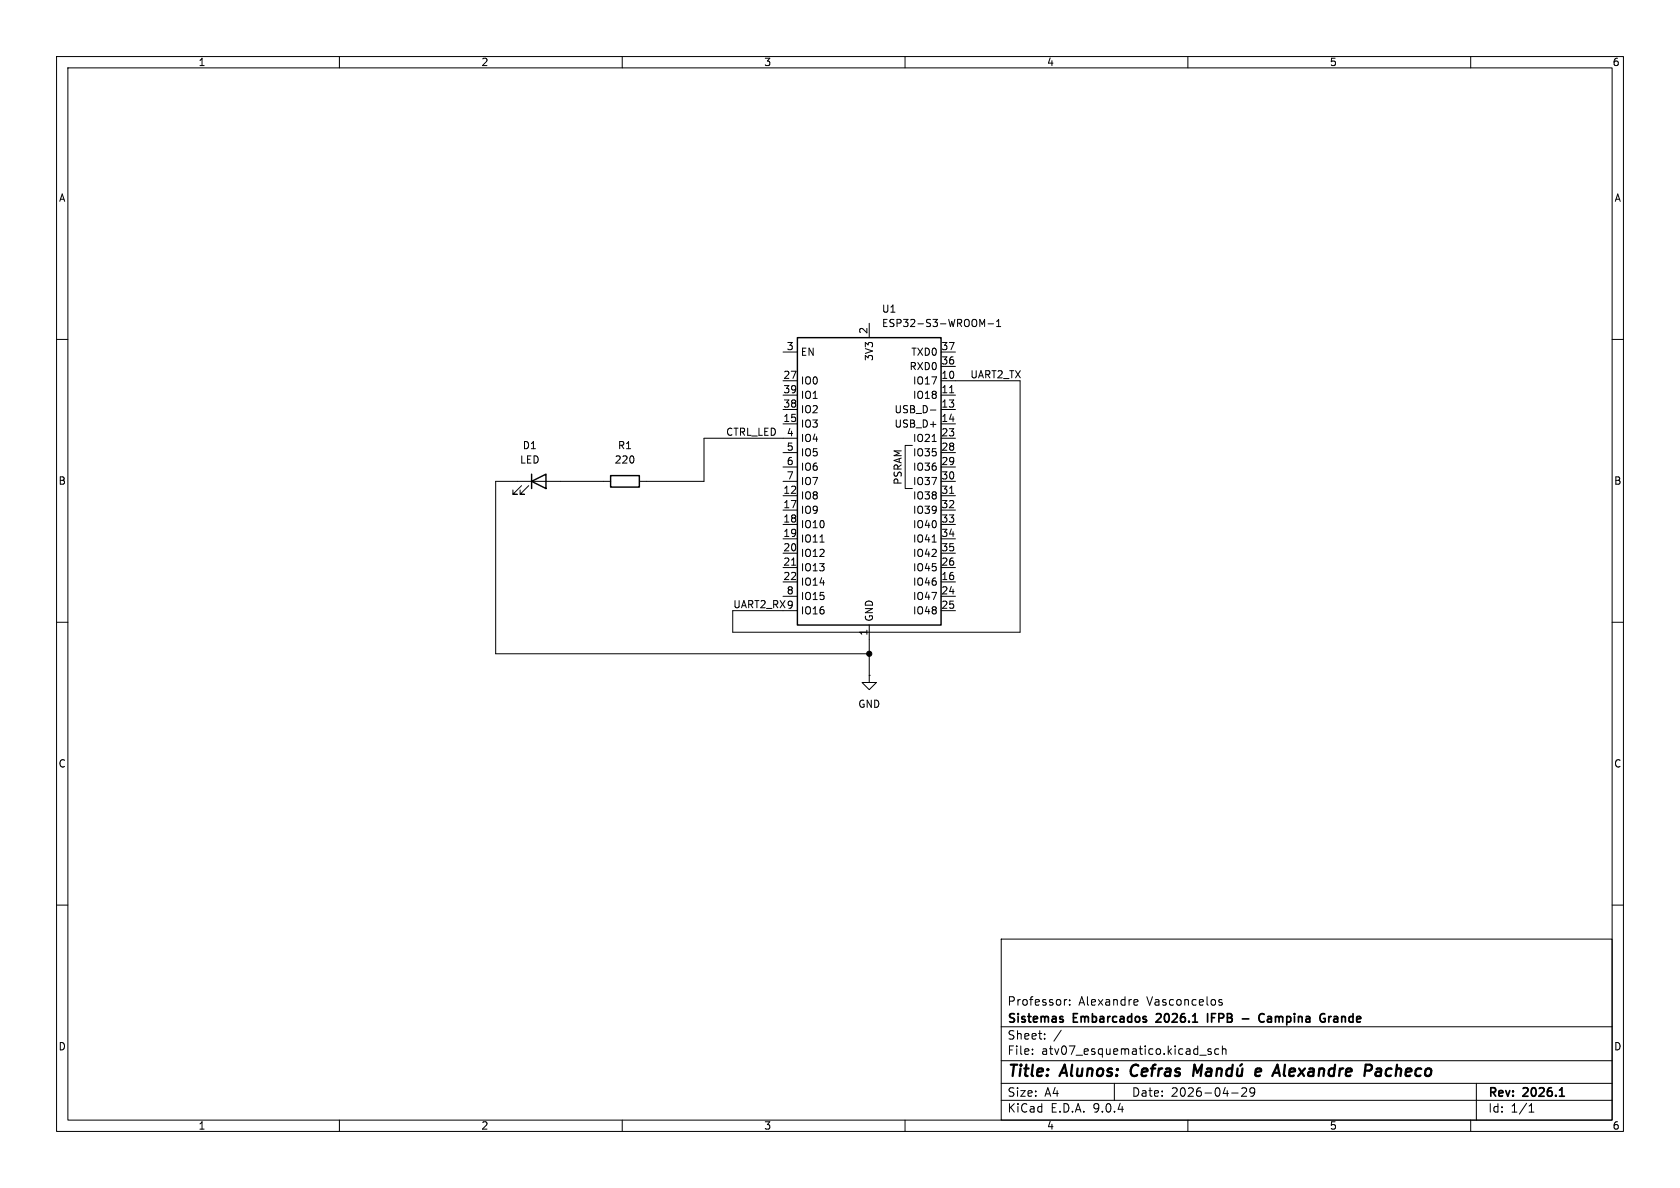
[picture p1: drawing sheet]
<svg xmlns="http://www.w3.org/2000/svg" width="297mm" height="210mm" viewBox="0 0 297 210" stroke-linecap="round" stroke-linejoin="round" font-family="sans-serif">
<g fill="none" stroke="#000" stroke-width=".18">
<path d="M10 10h277v190h-277zM12 12h273v186h-273zM60 10v2M110 10v2M160 10v2M210 10v2M260 10v2M153.7 57.2v2.5M173.6 57.4l.5-.9v1.2M174.7 57.2h.9M176.2 57.7h.7M176.2 56.8l.3-.3v1.2"/>
<path d="M10 60h2M138.4 62.2h2.6M138.4 67.3h2.6M138.4 69.9h2.6M138.4 72.4h2.6M138.4 74.9h2.6M141 77.5h-16.5v7.6h-11.5M161.3 78.7h-1.3v7.7h1.3M164.5 72.5h1M164.8 78h.7M166.4 62.2h2.5M166.4 67.3h13.9v44.5h-50.8v-3.8h11.5"/>
<path d="M166.4 69.9h2.5M166.4 72.4h2.5M166.4 74.9h2.5M166.4 77.5h2.5M166.4 64.8h2.5M167.9 69.4h.7M285 60h2M92.2 85.9l-1.5 1.5h.7h-.7v-.8M93.5 85.9l-1.6 1.5h.8h-.8v-.8M107.9 85.1h-20.3v30.5h66.1M138.4 80h2.6M138.4 82.6h2.6"/>
<path d="M138.4 85.1h2.6M138.4 87.6h2.6M138.4 90.2h2.6M138.4 92.7h2.6M138.4 95.3h2.6M138.4 97.8h2.6M139.9 99.9h.8M145 95.8h.7M164.8 95.8h.7M166.4 80h2.5M166.4 82.6h2.5M166.4 85.1h2.5"/>
<path d="M166.4 87.6h2.5M166.4 90.2h2.5M166.4 92.7h2.5M166.4 95.3h2.5M166.4 97.8h2.5M167.9 87.2h.7M10 110h2M138.4 100.3h2.6M138.4 102.9h2.6M138.4 105.4h2.6M153.7 119.4v1.3h1.2l-1.2 1.2-1.3-1.2h1.3M153.7 119.4h.1"/>
<path d="M153.7 110.5v8.9M166.4 100.3h2.5M166.4 102.9h2.5M166.4 105.4h2.5M166.4 108h2.5M285 110h2M10 160h2M177 166h108v32h-108zM188.2 176.7v1M188.6 176.7l-.3 .1-.1 .2M189.1 177.6v.1M189.1 176.8v.1"/>
<path d="M200.7 176.7l.4 .1 .1 .3-.7 .1M201.1 177.6l-.4 .1M216 176.8l-.3-.1-.2 .2v.2l.5 .2v.3h-.5M285 160h2M60 198v2M110 198v2M160 198v2M177 194.5h108M177 191.5h108M177 187.5h108M177 181.5h108M182.5 186.3v.1"/>
<path d="M182.5 185.5v.1M184.7 183.6v.1M184.7 182.8v.1M187.6 182.1l-1.3 2M197 191.5v3M210 198v2M212.1 186.5h1.1M214.1 185.5l-.4-.1-.2 .2 .1 .2 .5 .2v.3h-.6M215.5 185.5l-.5-.1-.3 .3v.4l.2 .2h.6M216.1 185.5l.2-.1 .4 .1v.9M216.1 184.9v1.5M217.7 193.2h1.2"/>
<path d="M219.5 192.4l.6-.1 .2 .1 .1 .3-.9 1.1h.9M221.8 192.9l-.3 .3h-.3l-.2-.3 .1-.5 .4-.1 .2 .1a.99 .99 0 0 1-.3 1.4h-.3M260 198v2M261 191.5v6.5M270.3 196.6h.9M270.3 195.5l.4-.4v1.5"/>
</g>
<g fill="none" stroke="#000" stroke-width=".3">
<path d="M187.8 179.7l.1 .1M204.5 179.3h-.1M205.2 179.8l-.9 .9h1M213.5 179.2v1.5M223.5 179.3a.6 .6 0 0 0-.8 0 .6 .6 0 0 0-.1 .7 .56 .56 0 0 0 .2 .6 .56 .56 0 0 0 .7-.1M224.6 179.7l-.5 .1M234.9 179.7v1M235.3 179.7l-.2 .1-.2 .2M187.8 180.2l.2 .2-.2 .3M219.6 180.1h1.2M224.6 180.1h-.3a.29 .29 0 0 0-.3 .3 .29 .29 0 0 0 .3 .3h.3M235.8 180.2v.4"/>
<path d="M275.7 193.8h.9"/>
</g>
<g fill="none" stroke="#000" stroke-width=".4">
<path d="M200.2 188.5a1.27 1.27 0 0 0 0 1.6M210.9 190.2l.3-2 .5 1.4 .8-1.4-.2 2M213.4 189l.2-.1 .5 .1v1.2M214.2 189.4h-.7a.4 .4 0 0 0-.3 .4 .4 .4 0 0 0 .2 .4l.7-.1M215.2 189.1a.49 .49 0 0 1 .8 .1l-.1 1M215.2 188.9l-.2 1.3M217.8 189a.66 .66 0 0 0-1 .3v.5l.1 .3 .2 .1 .6-.1M217.9 188.2l-.2 2M218.8 188.9l-.1 1.2a.57 .57 0 0 0 .8-.1M219.6 188.1l-.4 .3M219.7 188.9l-.2 1.3M222 189.5l.9-.1v-.4l-.2-.1-.6 .1-.2 .9 .3 .3 .5-.1"/>
<path d="M224.9 190.2l.9-2 .5 2M227 190.1l.2 .1M227.2 188.2l-.2 1.7M228 189.5l.9-.1v-.4l-.2-.1-.6 .1-.2 .9 .3 .3 .5-.1M229.7 188.9l.8 1.3M230.7 188.9l-1.2 1.3M231.5 189l.2-.1 .5 .1v1.2M232.3 189.4h-.7a.4 .4 0 0 0-.3 .4 .4 .4 0 0 0 .2 .4l.7-.1M233.3 189.1a.49 .49 0 0 1 .8 .1l-.1 1M233.3 188.9l-.2 1.3M235.9 189a.66 .66 0 0 0-1 .3v.5l.1 .3 .2 .1 .6-.1M236 188.2l-.2 2"/>
<path d="M236.9 188.9l-.2 1.3M237.5 188.9l-.4 .1-.3 .3M238 189.5l.9-.1v-.4l-.2-.1-.6 .1-.2 .9 .3 .3 .5-.1M241.3 189.3h.8a.55 .55 0 0 0 .4-.5 .55 .55 0 0 0-.3-.6h-.7l-.3 2M243.4 189l.2-.1 .5 .1v1.2M244.2 189.4h-.7a.4 .4 0 0 0-.3 .4 .4 .4 0 0 0 .2 .4l.7-.1"/>
</g>
<path d="M141 59.7h25.4v50.8h-25.4zM94 85.1l2.5-1.3v2.6zM94 83.8v2.6M107.9 84.1h5.1v2h-5.1z" fill="none" stroke="#000" stroke-width=".25"/>
<circle cx="153.7" cy="115.6" r=".46" fill="#000" stroke="#000" stroke-width=".18"/>
<g font-size="2.8">
<text x="178" y="190.9">Title:</text>
<text x="187.7" y="190.9">Alunos:</text>
<text x="200.7" y="190.9">Cefras</text>
<text x="224.4" y="190.9">e</text>
<text x="245.3" y="190.9">Pacheco</text>
</g>
<g font-size="2.1">
<text x="178" y="178">Professor:</text>
<text x="190.7" y="178">Alexandre</text>
<text x="202.8" y="178">Vasconcelos</text>
<text x="178" y="184">Sheet:</text>
<text x="178" y="181.2">Sistemas</text>
<text x="189.8" y="181.2">Embarcados</text>
<text x="205.1" y="181.2">2026.1</text>
<text x="214.7" y="181.2">IFPB</text>
<text x="225.1" y="181.2">Campina</text>
<text x="236.5" y="181.2">Grande</text>
<text x="178" y="186.7">File:</text>
<text x="184.1" y="186.7">atv07_esquematico.kicad_sch</text>
<text x="178" y="196.9">KiCad</text>
<text x="178" y="194.1">Size:</text>
<text x="184.7" y="194.1">A4</text>
<text x="185.7" y="196.9">E.D.A.</text>
<text x="193.3" y="196.9">9.0.4</text>
<text x="200" y="194.1">Date:</text>
<text x="207" y="194.1">2026-04-29</text>
<text x="263" y="194.3">Rev:</text>
<text x="263" y="196.9">Id:</text>
<text x="267.1" y="196.9">1/1</text>
<text x="269.4" y="194.3">2026.1</text>
</g>
<g font-size="1.8">
<text x="35" y="11.9">1</text>
<text x="85" y="11.9">2</text>
<text x="135" y="11.9">3</text>
<text x="185" y="11.9">4</text>
<text x="235" y="11.9">5</text>
<text x="285" y="11.9">6</text>
<text x="10.3" y="35.9">A</text>
<text x="285.3" y="35.9">A</text>
<text x="153.4" y="59.1" transform="rotate(-90 153.4 59.1)">2</text>
<text x="155.8" y="55.5">U1</text>
<text x="155.8" y="58">ESP32-S3-WROOM-1</text>
<text x="139" y="62">3</text>
<text x="141.5" y="63.1">EN</text>
<text x="154.5" y="63.9" transform="rotate(-90 154.5 63.9)">3V3</text>
<text x="160.7" y="65.6">RXD0</text>
<text x="161" y="63.1">TXD0</text>
<text x="166.3" y="62">37</text>
<text x="166.3" y="64.5">36</text>
<text x="138.4" y="67.1">27</text>
<text x="138.4" y="69.6">39</text>
<text x="141.5" y="68.2">IO0</text>
<text x="141.5" y="70.7">IO1</text>
<text x="161.3" y="68.2">IO17</text>
<text x="161.3" y="70.7">IO18</text>
<text x="166.3" y="67.1">10</text>
<text x="166.3" y="69.6">11</text>
<text x="171.4" y="67">UART2_TX</text>
<text x="128.3" y="77.1">CTRL_LED</text>
<text x="138.4" y="72.1">38</text>
<text x="138.4" y="74.7">15</text>
<text x="139" y="77.2">4</text>
<text x="141.5" y="73.3">IO2</text>
<text x="141.5" y="75.8">IO3</text>
<text x="158" y="73.3">USB_D-</text>
<text x="158" y="75.8">USB_D+</text>
<text x="166.3" y="72.1">13</text>
<text x="166.3" y="74.7">14</text>
<text x="166.3" y="77.2">23</text>
<text x="91.8" y="82.1">LED</text>
<text x="92.3" y="79.6">D1</text>
<text x="108.6" y="82.1">220</text>
<text x="109.1" y="79.6">R1</text>
<text x="139" y="79.8">5</text>
<text x="139" y="82.3">6</text>
<text x="141.5" y="78.3">IO4</text>
<text x="141.5" y="80.9">IO5</text>
<text x="141.5" y="83.4">IO6</text>
<text x="161.3" y="78.3">IO21</text>
<text x="161.3" y="80.9">IO35</text>
<text x="161.3" y="83.4">IO36</text>
<text x="166.3" y="79.8">28</text>
<text x="166.3" y="82.3">29</text>
<text x="10.3" y="85.9">B</text>
<text x="138.4" y="87.4">12</text>
<text x="138.4" y="89.9">17</text>
<text x="139" y="84.8">7</text>
<text x="141.5" y="86">IO7</text>
<text x="141.5" y="88.5">IO8</text>
<text x="159.6" y="85.8" transform="rotate(-90 159.6 85.8)">PSRAM</text>
<text x="161.3" y="86">IO37</text>
<text x="161.3" y="88.5">IO38</text>
<text x="166.3" y="84.8">30</text>
<text x="166.3" y="87.4">31</text>
<text x="166.3" y="89.9">32</text>
<text x="285.3" y="85.9">B</text>
<text x="138.4" y="92.5">18</text>
<text x="138.4" y="95">19</text>
<text x="141.5" y="91">IO9</text>
<text x="141.5" y="93.6">IO10</text>
<text x="161.3" y="91">IO39</text>
<text x="161.3" y="93.6">IO40</text>
<text x="166.3" y="92.5">33</text>
<text x="166.3" y="95">34</text>
<text x="138.4" y="97.5">20</text>
<text x="138.4" y="100.1">21</text>
<text x="141.5" y="96.1">IO11</text>
<text x="141.5" y="98.7">IO12</text>
<text x="141.5" y="101.2">IO13</text>
<text x="161.3" y="96.1">IO41</text>
<text x="161.3" y="98.7">IO42</text>
<text x="161.3" y="101.2">IO45</text>
<text x="166.3" y="97.5">35</text>
<text x="166.3" y="100.1">26</text>
<text x="129.5" y="107.6">UART2_RX9</text>
<text x="138.4" y="102.6">22</text>
<text x="139" y="105.2">8</text>
<text x="141.5" y="103.7">IO14</text>
<text x="141.5" y="106.3">IO15</text>
<text x="161.3" y="103.7">IO46</text>
<text x="161.3" y="106.3">IO47</text>
<text x="166.3" y="102.6">16</text>
<text x="166.3" y="105.2">24</text>
<text x="166.3" y="107.7">25</text>
<text x="141.5" y="108.8">IO16</text>
<text x="153.4" y="112.5" transform="rotate(-90 153.4 112.5)">1</text>
<text x="154.5" y="110" transform="rotate(-90 154.5 110)">GND</text>
<text x="161.3" y="108.8">IO48</text>
<text x="151.6" y="125.3">GND</text>
<text x="10.3" y="135.9">C</text>
<text x="285.3" y="135.9">C</text>
<text x="10.3" y="185.9">D</text>
<text x="285.3" y="185.9">D</text>
<text x="35" y="199.9">1</text>
<text x="85" y="199.9">2</text>
<text x="135" y="199.9">3</text>
<text x="185" y="199.9">4</text>
<text x="235" y="199.9">5</text>
<text x="285" y="199.9">6</text>
</g>
</svg>
